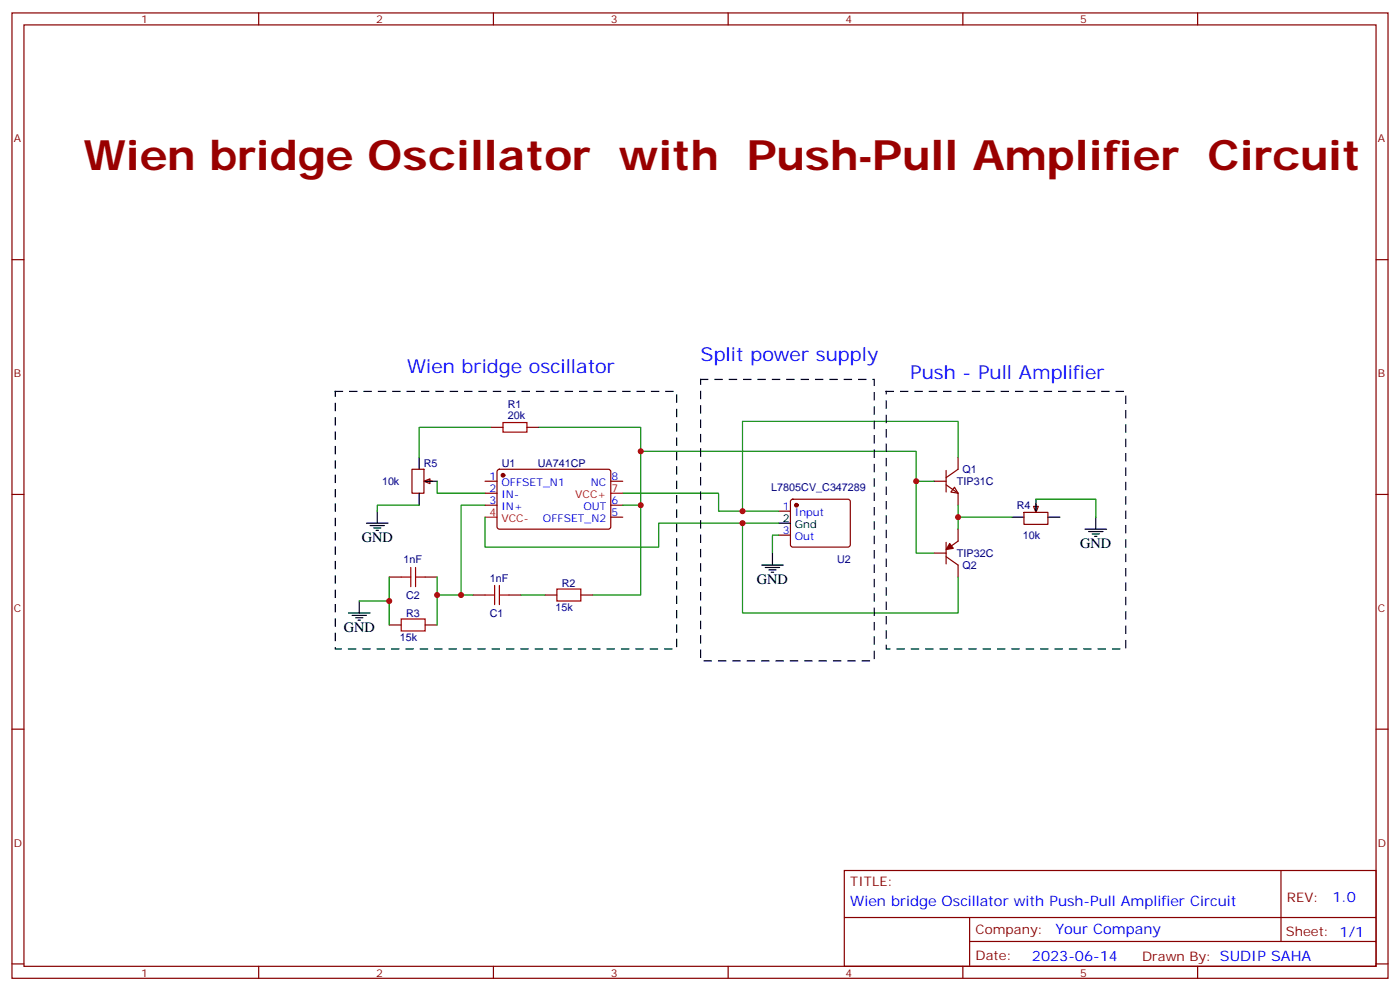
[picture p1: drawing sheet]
<svg xmlns="http://www.w3.org/2000/svg" width="412mm" height="292mm" viewBox="0 0 412 292" stroke-linecap="round" stroke-linejoin="round" font-family="sans-serif">
<g fill="none" stroke="#870000" stroke-width=".35">
<path d="M3.5 3.8h405.4v284.3h-405.4zM7.1 7.3h398.2v277.3h-398.2zM76.2 3.8v3.5M145.3 3.8v3.5M214.5 3.8v3.5M283.6 3.8v3.5M352.8 3.8v3.5M3.5 76.5h3.6M405.3 76.5h3.6M144.6 125.9h3.6M146.6 138.4l.5-.2 32.4 .1 .4 .6v16.5l-.7 .5-32.4-.1-.4-.6v-16.3zM155.2 125.9h3.5"/>
<path d="M3.5 145.6h3.6M142.9 141.7h3.5M142.9 145.3h3.5M142.9 148.8h3.5M179.9 141.7h3.5M179.9 148.8h3.5M179.9 152.3h3.5M405.3 145.6h3.6M114.7 170h3.5M125.2 170h3.6M139.3 175.3h3.6M149.9 175.3h3.6"/>
<path d="M160.5 175.3h3.5M171.1 175.3h3.5M114.7 184.1h3.5M125.2 184.1h3.6M3.5 214.8h3.6M405.3 214.8h3.6M248.7 256.4h156.6v28.2h-156.6zM377.3 256.4v20.9M248.7 270.2h156.5M285.6 277.3h119.6M285.6 270.2v14.2M3.5 283.9h3.6"/>
<path d="M76.2 284.6v3.5M145.3 284.6v3.5M214.5 284.6v3.5M283.6 284.6v3.5M352.8 284.6v3.5M405.3 283.9h3.6"/>
</g>
<path d="M148.2 124.5h7v2.8h-7zM118.2 170h2.8M121 167.1v5.7M122.4 170h2.8M122.4 167.1v5.7M142.9 175.3h2.8M145.7 172.4v5.7M147.1 175.3h2.8M147.1 172.4v5.7M164 173.5h7.1v3.5h-7.1zM118.2 182.3h7v3.5h-7z" fill="none" stroke="#a10000" stroke-width=".35"/>
<circle cx="148.2" cy="140" r=".53" fill="#870000" stroke="#870000" stroke-width=".35"/>
<path d="M142.9 152.3h3.5M179.9 145.3h3.5" fill="none" stroke="#f00" stroke-width=".35"/>
<path d="M124.9 141.7l1.7-.7v1.5z" fill="#f0f0f0" stroke="#870000" stroke-width=".35"/>
<g fill="none" stroke="#870000" stroke-width=".35">
<path d="M121.4 138.2h3.5v7.1h-3.5zM278.7 138.6v6.3M282.2 134.7v3.5l-3.5 2.5M125.6 141.7h1.8M229.3 150.6h3.5M229.3 157.6h3.5M233.1 147.2l.4-.2h16.3l.5 .2 .2 .5v12.7l-.3 .5-.4 .2h-16.3l-.5-.2-.2-.5v-12.7zM275.2 141.7h3.5M278.7 142.8l3.5 2.5v3.5M278.7 159.7v6.4M281.2 143.5l1 1.8-2.1-.4zM282.2 155.9v3.5l-2.4 1.7"/>
<path d="M275.2 162.9h3.5M278.7 164l3.5 2.4v3.6"/>
</g>
<g fill="none" stroke="#000" stroke-width=".35">
<path d="M123.5 134.7v3.5M107.9 154.1h6.4M109 154.8h4.2M110.1 155.5h2.1M110.8 156.2h.7M111.1 150.6v3.5M123.5 145.3v3.5M125.2 141.7h3.6M229.3 154.1h3.5M105.8 177v3.6M224.4 166.4h6.3M225.4 167.1h4.3"/>
<path d="M226.5 167.9h2.1M227.2 168.6h.7M227.5 162.9v3.5M102.7 180.6h6.3M103.7 181.3h4.2M104.8 182h2.1M105.5 182.7h.7"/>
</g>
<g fill="#870000" stroke="#870000" stroke-width=".35">
<path d="M279.8 160.1l1 1.4-2.1 .4z"/>
<circle cx="234.6" cy="148.8" r=".53"/>
</g>
<g fill="none" stroke="#008700" stroke-width=".35">
<path d="M144.6 125.9h-21.1v8.8M158.7 125.9h30v22.9M123.5 148.8h-12.4v1.8M128.8 141.7v3.6h14.1M142.9 148.8h-7.1v26.5h3.5M142.9 152.3v8.8h51.1v-7h35.3M183.4 148.8h5.3v26.5h-14.1M229.3 157.6h-1.8v5.3M282.2 148.8v7.1M105.8 177h8.9M114.7 170v14.1M128.8 170v5.3h7"/>
<path d="M128.8 175.3v8.8M153.5 175.3h7"/>
</g>
<path d="M304.4 149.2h1.5l-.7 1.7z" fill="#f0f0f0" stroke="#870000" stroke-width=".35"/>
<path d="M301.6 150.9h7.1v3.5h-7.1zM305.2 148.4v1.8" fill="none" stroke="#870000" stroke-width=".35"/>
<path d="M298.1 152.3h3.5M305.2 147v3.6M308.7 152.3h3.5M319.6 155.9h6.4M320.7 156.6h4.2M321.7 157.3h2.1M322.4 158h.7M322.8 152.3v3.6" fill="none" stroke="#000" stroke-width=".35"/>
<path d="M188.7 132.9h81.2v30h5.3M282.2 134.7v-10.6h-63.5v26.5M183.4 145.3h28.3v5.3h17.6M218.7 154.1v26.5h63.5v-10.6M269.9 141.7h5.3M282.2 152.3h15.9M305.2 147h17.6v5.3" fill="none" stroke="#008700" stroke-width=".35"/>
<path d="M98.8 115.3h100.5v75.8h-100.5v-75.8M206.4 111.8h51.1v82.9h-51.1v-82.9M261.1 115.3h70.5v75.8h-70.5v-75.8" fill="none" stroke="#000" stroke-width=".35" stroke-dasharray="2.1 2.1"/>
<g fill="#c00">
<circle cx="135.8" cy="175.3" r=".88"/>
<circle cx="128.8" cy="175.3" r=".88"/>
<circle cx="188.7" cy="148.8" r=".88"/>
<circle cx="114.7" cy="177" r=".88"/>
<circle cx="282.2" cy="152.3" r=".88"/>
<circle cx="188.7" cy="132.9" r=".88"/>
<circle cx="269.9" cy="141.7" r=".88"/>
<circle cx="218.7" cy="154.1" r=".88"/>
<circle cx="218.7" cy="150.6" r=".88"/>
</g>
<text font-size="12.3" fill="#900" x="24.7" y="50">Wien bridge Oscillator with Push-Pull Amplifier Circuit</text>
<g font-size="5.6" fill="#00f">
<text x="206.4" y="106.5">Split power supply</text>
<text x="119.9" y="110">Wien bridge oscillator</text>
<text x="268.1" y="111.8">Push - Pull Amplifier</text>
</g>
<g font-size="4.2">
<text x="106.5" y="159.7">GND</text>
<text x="318.2" y="161.5">GND</text>
<text x="223" y="172.1">GND</text>
<text x="101.2" y="186.2">GND</text>
</g>
<g font-size="4.2" fill="#00f">
<text x="250.5" y="267">Wien bridge Oscillator with Push-Pull Amplifier Circuit</text>
<text x="392.5" y="265.7">1.0</text>
<text x="310.9" y="275.2">Your Company</text>
<text x="304" y="283">2023-06-14</text>
</g>
<g font-size="3.9" fill="#800">
<text x="250.5" y="261">TITLE:</text>
<text x="379.1" y="265.7">REV:</text>
<text x="287.4" y="275.2">Company:</text>
<text x="378.7" y="275.8">Sheet: 1/1</text>
<text x="287.4" y="282.9">Date:</text>
<text x="336.4" y="282.9">Drawn By: SUDIP SAHA</text>
</g>
<g font-size="3.2" fill="#800">
<text x="41.6" y="6.8">1</text>
<text x="110.8" y="6.8">2</text>
<text x="179.9" y="6.8">3</text>
<text x="249.1" y="6.8">4</text>
<text x="318.2" y="6.8">5</text>
<text x="4.1" y="41.9">A</text>
<text x="405.9" y="41.9">A</text>
<text x="4.1" y="111.1">B</text>
<text x="405.9" y="111.1">B</text>
<text x="4.1" y="180.2">C</text>
<text x="405.9" y="180.2">C</text>
<text x="4.1" y="249.3">D</text>
<text x="405.9" y="249.3">D</text>
<text x="41.6" y="287.6">1</text>
<text x="110.8" y="287.6">2</text>
<text x="179.9" y="287.6">3</text>
<text x="249.1" y="287.6">4</text>
<text x="318.2" y="287.6">5</text>
</g>
<g font-size="3.2" fill="#000080">
<text x="149.6" y="123.4">20k</text>
<text x="149.6" y="120.2">R1</text>
<text x="124.8" y="137.6">R5</text>
<text x="147.8" y="137.6">U1</text>
<text x="158.4" y="137.6">UA741CP</text>
<text x="112.5" y="142.9">10k</text>
<text x="281.9" y="142.9">TIP31C</text>
<text x="283.6" y="139.4">Q1</text>
<text x="227.2" y="144.6">L7805CV_C347289</text>
<text x="299.5" y="149.9">R4</text>
<text x="301.3" y="158.8">10k</text>
<text x="118.9" y="165.8">1nF</text>
<text x="246.6" y="165.8">U2</text>
<text x="281.9" y="164.1">TIP32C</text>
<text x="283.6" y="167.6">Q2</text>
<text x="144.3" y="171.4">1nF</text>
<text x="165.5" y="172.9">R2</text>
<text x="119.6" y="176.4">C2</text>
<text x="163.7" y="179.9">15k</text>
<text x="119.6" y="181.7">R3</text>
<text x="144.3" y="181.7">C1</text>
<text x="117.8" y="188.8">15k</text>
</g>
<g font-size="3.2" fill="#00f">
<text x="144.2" y="141.4">1</text>
<text x="147.7" y="143.2">OFFSET_N1</text>
<text x="174" y="143.2">NC</text>
<text x="180.1" y="141.4">8</text>
<text x="144.2" y="144.9">2</text>
<text x="144.2" y="148.4">3</text>
<text x="147.7" y="146.7">IN-</text>
<text x="180.1" y="148.4">6</text>
<text x="147.7" y="150.2">IN+</text>
<text x="159.9" y="153.7">OFFSET_N2</text>
<text x="171.8" y="150.2">OUT</text>
<text x="180.1" y="152">5</text>
<text x="230.6" y="150.2">1</text>
<text x="234.1" y="152">Input</text>
<text x="230.6" y="157.3">3</text>
<text x="234.1" y="159">Out</text>
</g>
<g font-size="3.2" fill="#f00">
<text x="169.4" y="146.7">VCC+</text>
<text x="180.1" y="144.9">7</text>
<text x="144.2" y="152">4</text>
<text x="147.7" y="153.7">VCC-</text>
</g>
<g font-size="3.2">
<text x="230.6" y="153.7">2</text>
<text x="234.1" y="155.5">Gnd</text>
</g>
</svg>
